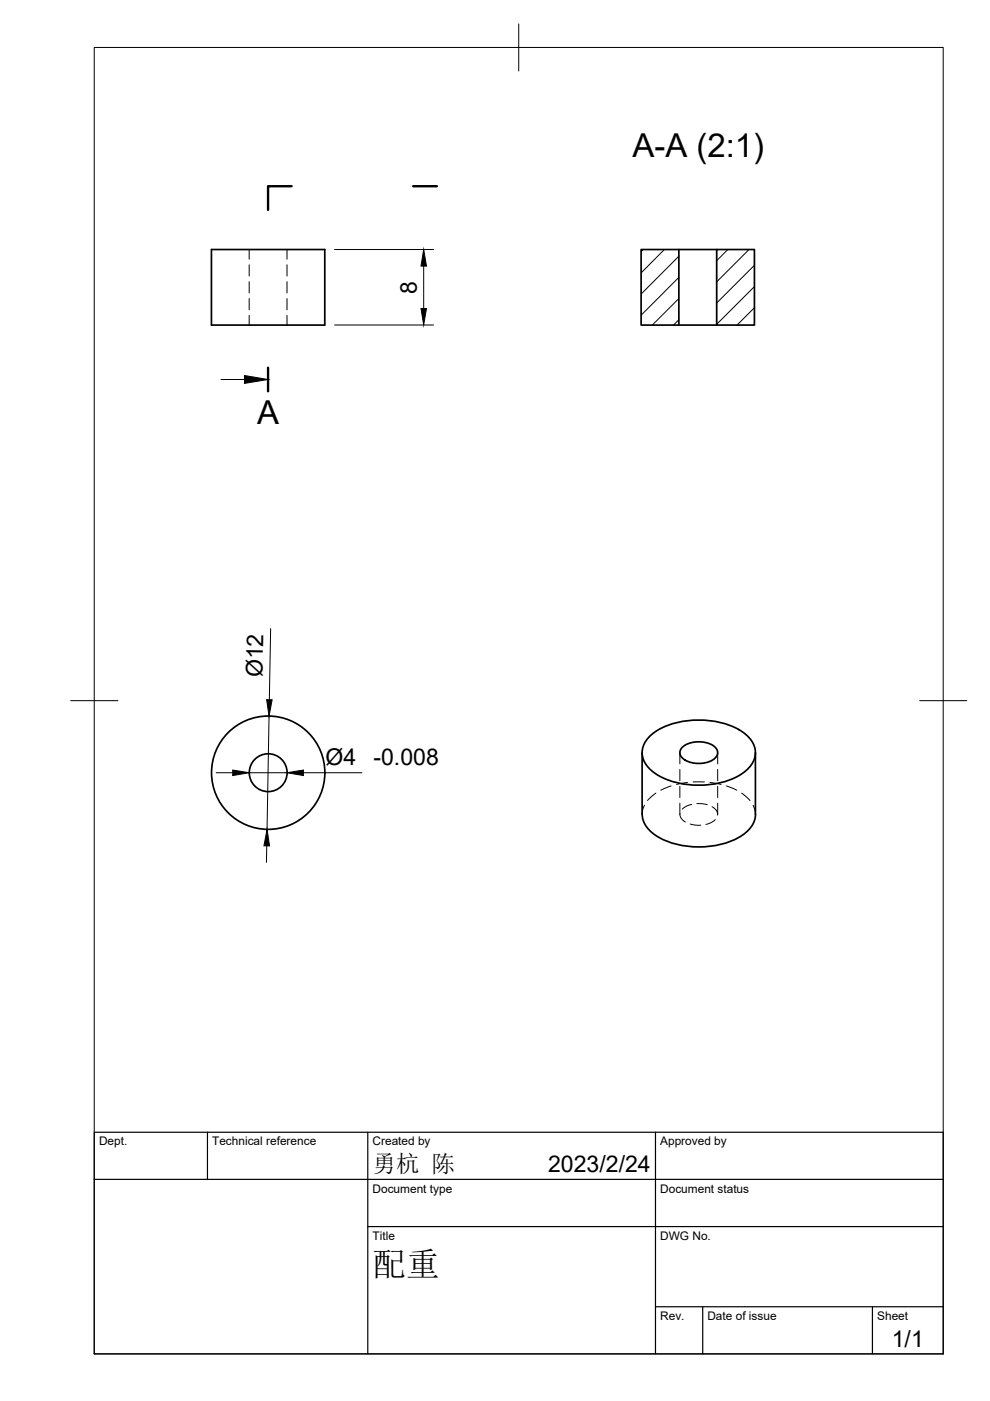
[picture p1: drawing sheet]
<svg xmlns="http://www.w3.org/2000/svg" width="210mm" height="297mm" viewBox="0 0 210 297" stroke-linecap="round" stroke-linejoin="round" font-family="sans-serif">
<!-- layer: Visible -->
<g fill="none" stroke="#000" stroke-width=".36">
<path d="M44.8 52.9h24.1v16h-24.1zM135.9 52.9h8v16h-8zM143.9 52.9h8.1M152 52.9h8v16h-8zM143.9 68.9h8.1M136.1 159.6v13.1M137.7 156.2a15.3 15.3 0 0 1 11.2-3.5 14.8 14.8 0 0 1 9.7 3.5 4.5 4.5 0 0 1 0 6.8 15.3 15.3 0 0 1-11.2 3.5 14.8 14.8 0 0 1-9.7-3.5 4.5 4.5 0 0 1 0-6.8zM144.7 158.4a5.9 5.9 0 0 1 6.9 0 1.64 1.64 0 0 1-.6 2.8 6.1 6.1 0 0 1-6.3-.4 1.52 1.52 0 0 1 0-2.4zM160.2 159.6v13.1a5.7 5.7 0 0 1-3 4.5 18.5 18.5 0 0 1-18 0 5.7 5.7 0 0 1-3-4.5"/>
<circle cx="56.9" cy="163.8" r="12"/>
<circle cx="56.9" cy="163.8" r="4"/>
</g>
<!-- layer: Hidden -->
<g fill="none" stroke="#000" stroke-width=".21">
<path d="M52.8 52.9v2.1M52.8 56.1v2.4M52.8 59.7v2.4M60.9 52.9v2.1M60.9 56.1v2.4M60.9 59.7v2.4M52.8 63.3v2.4M52.8 66.9v2M60.9 63.3v2.4M60.9 66.9v2M144.1 159.6v2.4M152.2 159.6v2.4"/>
<path d="M136.7 170.7l-.4 .8-.2 1.2M139.1 168.2l-1.8 1.5M142.3 166.6l-2.2 .9M144.1 163.1v2.4M144.1 166.7v2.4M144.1 170.3v2.4M144.2 172.5l.2 1 .9 .8M145.8 165.9l-2.4 .4M146.3 174.7l1 .2h1.3M146.6 170.5l-1.3 .5-.6 .5M147 165.8h2.4M147.7 170.4l2.3 .2"/>
<path d="M150.5 165.9l2.4 .4M151 171l.9 .9 .2 .9M151.7 173.8l-.7 .5-1.3 .5M152.2 163.1v2.4M152.2 166.7v2.4M152.2 170.3v2.4M154 166.6l2.2 .9M157.2 168.2l1.8 1.5M159.7 170.7l.3 .8 .2 1.2"/>
</g>
<!-- layer: BORDER -->
<path d="M20 10.1h180v276.9h-180zM110 5.1v10M15 148.6h10M195 148.6h10" fill="none" stroke="#000" stroke-width=".21"/>
<!-- layer: TITLEBLOCK -->
<path d="M20 240.1h180v46.9h-180zM20 250h180M44 240.1v9.9M78 240.1v46.9M139 240.1v46.9M78 260.1h122M139 277.1h61M149 277.1v9.9M185 277.1v9.9" fill="none" stroke="#000" stroke-width=".25"/>
<!-- layer: Hatching -->
<path d="M136.4 52.9l-.4 .4M140.9 52.9l-4.9 4.9M143.9 54.3l-7.9 8M143.9 58.8l-7.9 8M154.3 52.9l-2.4 2.4M158.8 52.9l-6.9 6.9M159.9 56.3l-8 8M143.9 63.3l-5.6 5.6M143.9 67.8l-1.1 1.1M159.9 60.8l-8 8M159.9 65.3l-3.6 3.6" fill="none" stroke="#000" stroke-width=".21"/>
<!-- layer: Section Lines -->
<path d="M61.8 39.5h-5v5M87.6 39.5h5M56.8 78v5" fill="none" stroke="#000" stroke-width=".51"/>
<path d="M46.8 80.5h5" fill="none" stroke="#000" stroke-width=".21"/>
<path d="M51.8 79.6l5 .9-5 .8z" fill="#000" stroke="#000" stroke-width=".21"/>
<!-- layer: FD_Dimensions -->
<path d="M70.9 52.9h21M89.8 56.4v9M70.9 68.9h21M57.4 133.3l-.3 15M57 151.8l-.4 24M45.8 163.8h3.5M52.8 163.8h8M56.6 179.3l-.1 3.5M64.3 163.8h12.4" fill="none" stroke="#000" stroke-width=".21"/>
<path d="M89.8 52.9l.6 3.5h-1.1zM89.3 65.4h1.1l-.6 3.5zM56.5 148.3l1.2 .1-.7 3.4zM49.3 163.3l3.5 .5-3.5 .6zM56.6 175.8l.5 3.6-1.1-.1zM60.8 163.8l3.5-.5v1.1z" fill="#000" stroke="#000" stroke-width=".21"/>
<text font-size="7.2" x="79" y="270.6">配重</text>
<g font-size="7">
<text x="134.1" y="33.2">A-A (2:1)</text>
<text x="54.5" y="89.9">A</text>
</g>
<text font-size="5" x="79" y="248.5">勇杭 陈</text>
<g font-size="4.9">
<text x="88.4" y="62.3" transform="rotate(-90 88.4 62.3)">8</text>
<text x="55.6" y="143.6" transform="rotate(-89 55.6 143.6)">Ø12</text>
<text x="69" y="162.3">Ø4</text>
<text x="79.2" y="162.2">-0.008</text>
<text x="116.2" y="248.5">2023/2/24</text>
<text x="189.1" y="285.7">1/1</text>
</g>
<g font-size="2.5">
<text x="21" y="242.9">Dept.</text>
<text x="45" y="242.9">Technical reference</text>
<text x="79" y="242.9">Created by</text>
<text x="140" y="242.9">Approved by</text>
<text x="79" y="252.8">Document type</text>
<text x="140" y="252.8">Document status</text>
<text x="79" y="262.9">Title</text>
<text x="140" y="262.9">DWG No.</text>
<text x="140" y="279.9">Rev.</text>
<text x="150" y="279.9">Date of issue</text>
<text x="186" y="279.9">Sheet</text>
</g>
</svg>
